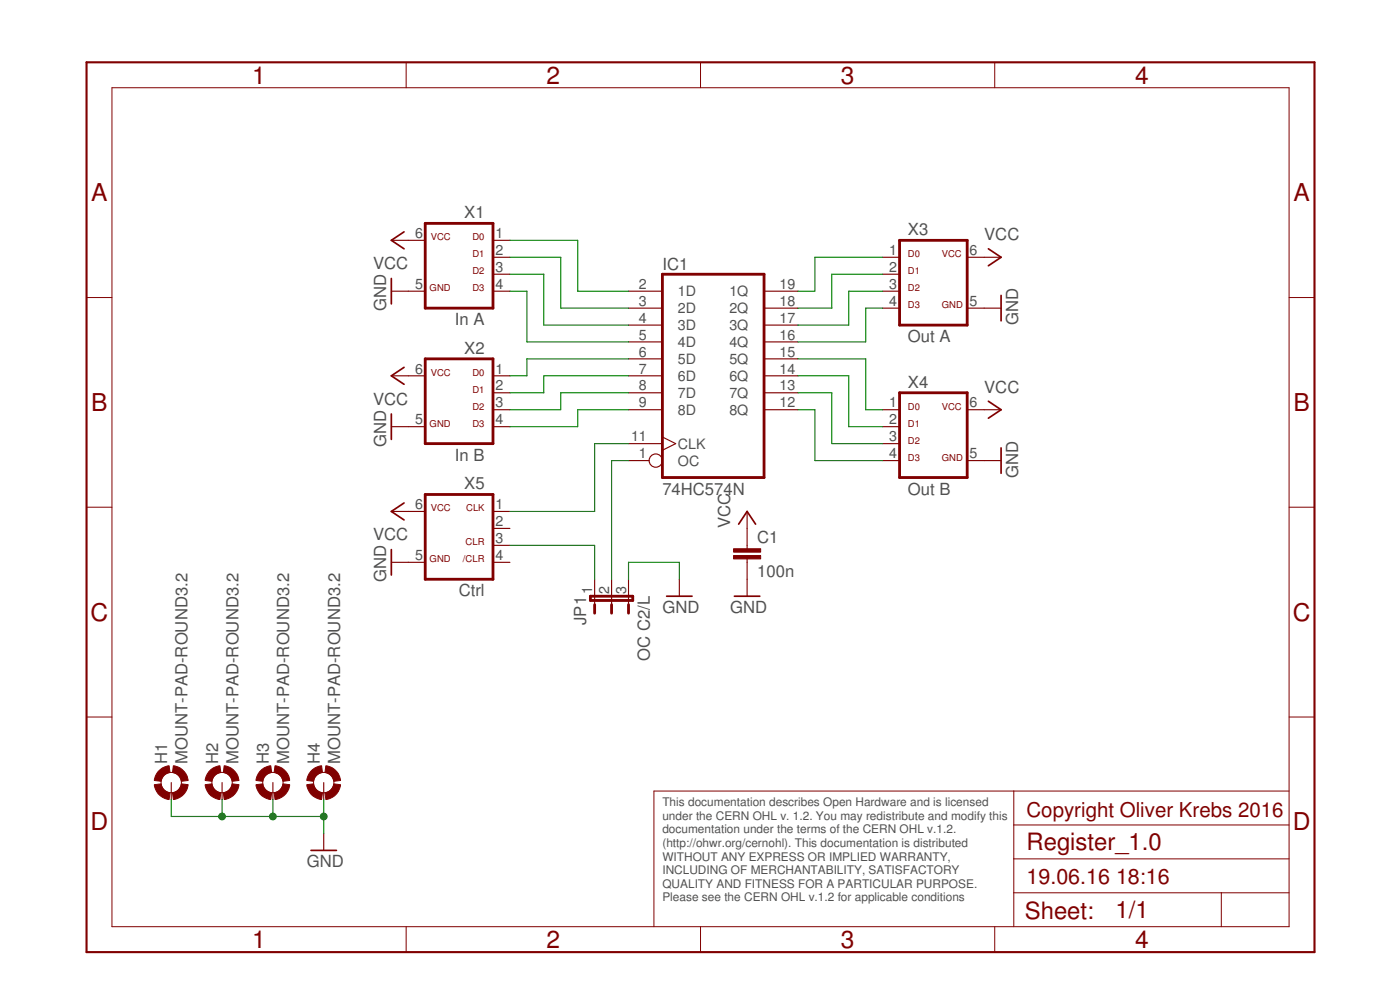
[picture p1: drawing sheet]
<svg xmlns="http://www.w3.org/2000/svg" width="210mm" height="148mm" viewBox="0 0 210 148" stroke-linecap="round" stroke-linejoin="round" font-family="sans-serif">
<path d="M63.8 33.5h10.1v12.7h-10.1zM134.9 36h10.1v12.7h-10.1zM63.8 53.8h10.1v12.7h-10.1zM99.3 41.1h15.3v30.4h-15.3zM134.9 58.8h10.1v12.7h-10.1zM63.8 74.1h10.1v12.7h-10.1zM88.5 89.3h6.4v.7h-6.4zM89.2 90.6v1.3M91.7 90.6v1.3M94.2 90.6v1.3" fill="none" stroke="#800000" stroke-width=".42"/>
<g fill="none" stroke="#800000" stroke-width=".17">
<path d="M58.7 36h5.1M73.9 36h2.6M73.9 38.5h2.6M132.3 38.5h2.6M145 38.5h5.1M58.7 43.6h5.1M58.7 56.3h5.1M73.9 43.6h2.6M73.9 56.3h2.6M73.9 58.8h2.6M73.9 41.1h2.6M94.2 43.6h5.1"/>
<path d="M94.2 46.2h5.1M94.2 48.7h5.1M94.2 51.2h5.1M94.2 53.8h5.1M94.2 56.3h5.1M94.2 58.8h5.1M114.6 43.6h5M114.6 46.2h5M114.6 48.7h5M114.6 51.2h5M114.6 53.8h5M114.6 56.3h5"/>
<path d="M114.6 58.8h5M132.3 43.6h2.6M132.3 46.2h2.6M132.3 41.1h2.6M145 46.2h5.1M58.7 76.6h5.1M58.7 63.9h5.1M73.9 61.4h2.6M73.9 76.6h2.6M73.9 79.2h2.6M73.9 63.9h2.6M94.2 69h3.1"/>
<path d="M94.2 61.4h5.1M94.2 66.5h5.1M99.3 65.5l2 1-2 1M112 76.6v5.6M114.6 61.4h5M132.3 69h2.6M132.3 61.4h2.6M132.3 66.5h2.6M132.3 63.9h2.6M145 69h5.1M145 61.4h5.1M58.7 84.2h5.1"/>
<path d="M73.9 81.7h2.6M73.9 84.2h2.6M89.2 86.8v3.8M91.7 86.8v3.8M94.2 86.8v3.8M101.9 86.8v2.5M112 83.7v5.6M25.7 117.2v2.6M33.3 117.2v2.6M40.9 117.2v2.6M48.5 117.2v2.6M48.5 124.9v2.5"/>
<circle cx="98.3" cy="69" r=".99"/>
</g>
<g fill="none" stroke="#800000" stroke-width=".25">
<path d="M60.6 34.7l-1.9 1.3 1.9 1.3M148.2 37.3l1.9 1.2-1.9 1.3M58.7 41.7v3.8M60.6 55l-1.9 1.3 1.9 1.3M150.1 44.3v3.8M58.7 62v3.8M60.6 75.4l-1.9 1.2 1.9 1.3M110.7 78.5l1.3-1.9 1.3 1.9M148.2 60.1l1.9 1.3-1.9 1.3M150.1 67.1v3.8M58.7 82.3v3.8M99.9 89.3h3.9"/>
<path d="M110.1 89.3h3.8M46.6 127.4h3.8"/>
</g>
<g fill="none" stroke="#800000" stroke-width=".15">
<path d="M16.8 13.1h176.5v125.7h-176.5zM60.9 9.3v3.8M105 9.3v3.8M149.1 9.3v3.8M13 44.6h3.8M193.3 44.6h3.8M13 76h3.8M193.3 76h3.8M13 107.4h3.8M152 118.5v20.3M193.3 118.5h-95.3v20.3M193.3 107.4h3.8"/>
<path d="M60.9 138.8v3.8M105 138.8v3.8M149.1 138.8v3.8M152 133.8h41.3M152 128.7h41.3M152 123.6h41.3M183.1 133.8v5"/>
<circle cx="25.7" cy="117.2" r="1.52"/>
<circle cx="33.3" cy="117.2" r="1.52"/>
<circle cx="40.9" cy="117.2" r="1.52"/>
<circle cx="48.5" cy="117.2" r="1.52"/>
</g>
<path d="M13 9.3h184.1v133.3h-184.1z" fill="none" stroke="#800000" stroke-width=".32"/>
<g fill="#800000" stroke="#800000" stroke-width=".15">
<path d="M23.7 115.6a2.46 2.46 0 0 1 1.7-.9l.1 1a1.51 1.51 0 0 0-1.3 1.4l-1.1-.2 .2-.6z" fill-rule="evenodd"/>
<path d="M23.1 117.6l1.1-.2a1.51 1.51 0 0 0 1.3 1.4l-.1 1a2.52 2.52 0 0 1-2.3-2.2z" fill-rule="evenodd"/>
<path d="M27.2 117.4l1 .2a2.53 2.53 0 0 1-2.2 2.2l-.1-1a1.56 1.56 0 0 0 1.3-1.4z" fill-rule="evenodd"/>
<path d="M26 114.7a2.53 2.53 0 0 1 2.2 2.2l-1 .2a1.57 1.57 0 0 0-1.3-1.4z" fill-rule="evenodd"/>
<path d="M31.3 115.6a2.46 2.46 0 0 1 1.7-.9l.1 1a1.51 1.51 0 0 0-1.3 1.4l-1-.2 .1-.6z" fill-rule="evenodd"/>
<path d="M30.8 117.6l1-.2a1.51 1.51 0 0 0 1.3 1.4l-.1 1a2.48 2.48 0 0 1-2.2-2.2z" fill-rule="evenodd"/>
<path d="M34.8 117.4l1 .2a2.53 2.53 0 0 1-2.2 2.2l-.1-1a1.56 1.56 0 0 0 1.3-1.4z" fill-rule="evenodd"/>
<path d="M33.6 114.7a2.53 2.53 0 0 1 2.2 2.2l-1 .2a1.57 1.57 0 0 0-1.3-1.4z" fill-rule="evenodd"/>
<path d="M38.9 115.6a2.46 2.46 0 0 1 1.7-.9l.1 1a1.51 1.51 0 0 0-1.3 1.4l-1-.2 .1-.6z" fill-rule="evenodd"/>
<path d="M38.4 117.6l1-.2a1.51 1.51 0 0 0 1.3 1.4l-.1 1a2.48 2.48 0 0 1-2.2-2.2z" fill-rule="evenodd"/>
<path d="M42.4 117.4l1 .2a2.48 2.48 0 0 1-2.2 2.2l-.1-1a1.56 1.56 0 0 0 1.3-1.4z" fill-rule="evenodd"/>
<path d="M41.2 114.7a2.49 2.49 0 0 1 2.2 2.2l-1 .2a1.57 1.57 0 0 0-1.3-1.4z" fill-rule="evenodd"/>
<path d="M46.6 115.6a2.46 2.46 0 0 1 1.6-.9l.1 1a1.56 1.56 0 0 0-1.3 1.4l-1-.2 .1-.6z" fill-rule="evenodd"/>
<path d="M46 117.6l1-.2a1.56 1.56 0 0 0 1.3 1.4l-.1 1a2.48 2.48 0 0 1-2.2-2.2z" fill-rule="evenodd"/>
<path d="M50.1 117.4l1 .2a2.48 2.48 0 0 1-2.2 2.2l-.2-1a1.56 1.56 0 0 0 1.4-1.4z" fill-rule="evenodd"/>
<path d="M48.9 114.7a2.49 2.49 0 0 1 2.2 2.2l-1 .2a1.57 1.57 0 0 0-1.4-1.4z" fill-rule="evenodd"/>
</g>
<g fill="#800000" stroke="#800000" stroke-width=".15">
<path d="M110 83.2h4v.5h-4z"/>
<path d="M110 82.2h4v.5h-4z"/>
</g>
<g fill="none" stroke="#008000" stroke-width=".17">
<path d="M76.5 36h10.1v7.6h7.6M76.5 38.5h7.6v7.7h10.1M132.3 38.5h-10.1v5.1h-2.6M76.5 43.6h2.5v7.6h15.2M76.5 41.1h5v7.6h12.7M94.2 58.8h-10.1v2.6h-7.6M94.2 56.3h-12.7v2.5h-5M94.2 53.8h-15.2v2.5h-2.5M119.6 58.8h5.1v7.7h7.6M119.6 53.8h10.2v7.6h2.5M119.6 56.3h7.7v7.6h5M132.3 43.6h-5v5.1h-7.7"/>
<path d="M132.3 41.1h-7.6v5.1h-5.1M132.3 46.2h-2.5v5h-10.2M94.2 66.5h-5v10.1h-12.7M94.2 69h-2.5v17.8M94.2 61.4h-7.6v2.5h-10.1M119.6 61.4h2.6v7.6h10.1M76.5 81.7h12.7v5.1M94.2 86.8v-2.6h7.7v2.6M25.7 119.8v2.5h22.8M33.3 119.8v2.5M40.9 119.8v2.5M48.5 119.8v5.1"/>
</g>
<g fill="#008000" stroke="#008000" stroke-width=".15">
<circle cx="48.5" cy="122.3" r=".51"/>
<circle cx="40.9" cy="122.3" r=".51"/>
<circle cx="33.3" cy="122.3" r=".51"/>
</g>
<g font-size="3.7" fill="#800000">
<text x="37.8" y="12.5">1</text>
<text x="82" y="12.5">2</text>
<text x="126.1" y="12.5">3</text>
<text x="170.2" y="12.5">4</text>
<text x="13.7" y="30.1">A</text>
<text x="193.9" y="30.1">A</text>
<text x="13.7" y="61.6">B</text>
<text x="193.9" y="61.6">B</text>
<text x="13.5" y="93">C</text>
<text x="193.8" y="93">C</text>
<text x="13.5" y="124.4">D</text>
<text x="193.8" y="124.4">D</text>
<text x="37.8" y="142">1</text>
<text x="82" y="142">2</text>
<text x="126.1" y="142">3</text>
<text x="170.2" y="142">4</text>
</g>
<g font-size="3.6" fill="#800000">
<text x="153.9" y="127.4">Register_1.0</text>
<text x="153.7" y="137.7">Sheet:</text>
<text x="167.2" y="137.6">1/1</text>
</g>
<g font-size="3.2" fill="#800000">
<text x="153.9" y="132.5">19.06.16</text>
<text x="167.3" y="132.5">18:16</text>
</g>
<text font-size="3.1" fill="#800000" x="153.9" y="122.3">Copyright Oliver Krebs 2016</text>
<g font-size="2.5" fill="#505050">
<text x="69.6" y="32.7">X1</text>
<text x="136.1" y="35.2">X3</text>
<text x="147.6" y="36">VCC</text>
<text x="56" y="40.3">VCC</text>
<text x="99.3" y="40.4">IC1</text>
<text x="57.9" y="46.6" transform="rotate(-90 57.9 46.6)">GND</text>
<text x="68.2" y="48.7">In A</text>
<text x="69.6" y="53">X2</text>
<text x="136.1" y="51.2">Out A</text>
<text x="152.6" y="48.7" transform="rotate(-90 152.6 48.7)">GND</text>
<text x="136.1" y="58.1">X4</text>
<text x="147.6" y="58.9">VCC</text>
<text x="56" y="60.6">VCC</text>
<text x="57.9" y="66.9" transform="rotate(-90 57.9 66.9)">GND</text>
<text x="68.2" y="69">In B</text>
<text x="152.6" y="71.5" transform="rotate(-90 152.6 71.5)">GND</text>
<text x="69.6" y="73.3">X5</text>
<text x="99.3" y="74.1">74HC574N</text>
<text x="136.1" y="74.1">Out B</text>
<text x="56" y="80.9">VCC</text>
<text x="109.5" y="79.2" transform="rotate(-90 109.5 79.2)">VCC</text>
<text x="113.5" y="81.3">C1</text>
<text x="57.9" y="87.2" transform="rotate(-90 57.9 87.2)">GND</text>
<text x="68.8" y="89.3">Ctrl</text>
<text x="113.5" y="86.4">100n</text>
<text x="87.9" y="93.6" transform="rotate(-90 87.9 93.6)">JP1</text>
<text x="99.3" y="91.9">GND</text>
<text x="109.5" y="91.9">GND</text>
<text x="97.4" y="99" transform="rotate(-90 97.4 99)">OC C2/L</text>
<text x="25.1" y="114.5" transform="rotate(-90 25.1 114.5)">H1</text>
<text x="28.1" y="114.5" transform="rotate(-90 28.1 114.5)">MOUNT-PAD-ROUND3.2</text>
<text x="32.7" y="114.5" transform="rotate(-90 32.7 114.5)">H2</text>
<text x="35.8" y="114.5" transform="rotate(-90 35.8 114.5)">MOUNT-PAD-ROUND3.2</text>
<text x="40.3" y="114.5" transform="rotate(-90 40.3 114.5)">H3</text>
<text x="43.4" y="114.5" transform="rotate(-90 43.4 114.5)">MOUNT-PAD-ROUND3.2</text>
<text x="47.9" y="114.5" transform="rotate(-90 47.9 114.5)">H4</text>
<text x="51" y="114.5" transform="rotate(-90 51 114.5)">MOUNT-PAD-ROUND3.2</text>
<text x="46" y="129.9">GND</text>
</g>
<g font-size="2.1" fill="#505050">
<text x="62.2" y="35.6">6</text>
<text x="74.3" y="35.6">1</text>
<text x="74.3" y="38.2">2</text>
<text x="74.3" y="40.7">3</text>
<text x="133.3" y="38.2">1</text>
<text x="133.3" y="40.7">2</text>
<text x="145.4" y="38.2">6</text>
<text x="62.2" y="43.3">5</text>
<text x="74.3" y="43.3">4</text>
<text x="95.8" y="43.3">2</text>
<text x="95.8" y="45.8">3</text>
<text x="101.6" y="44.4">1D</text>
<text x="101.6" y="46.9">2D</text>
<text x="109.4" y="46.9">2Q</text>
<text x="109.4" y="44.4">1Q</text>
<text x="116.9" y="45.8">18</text>
<text x="116.9" y="43.3">19</text>
<text x="133.3" y="43.3">3</text>
<text x="133.3" y="45.8">4</text>
<text x="145.4" y="45.8">5</text>
<text x="95.8" y="48.3">4</text>
<text x="95.8" y="50.9">5</text>
<text x="95.8" y="53.4">6</text>
<text x="101.6" y="49.5">3D</text>
<text x="101.6" y="52">4D</text>
<text x="109.4" y="52">4Q</text>
<text x="109.4" y="49.5">3Q</text>
<text x="116.9" y="53.4">15</text>
<text x="116.9" y="50.9">16</text>
<text x="116.9" y="48.3">17</text>
<text x="62.2" y="56">6</text>
<text x="74.3" y="56">1</text>
<text x="74.3" y="58.5">2</text>
<text x="95.8" y="56">7</text>
<text x="95.8" y="58.5">8</text>
<text x="101.6" y="54.5">5D</text>
<text x="101.6" y="57.1">6D</text>
<text x="101.6" y="59.6">7D</text>
<text x="109.4" y="59.6">7Q</text>
<text x="109.4" y="57.1">6Q</text>
<text x="109.4" y="54.5">5Q</text>
<text x="116.9" y="58.5">13</text>
<text x="116.9" y="56">14</text>
<text x="62.2" y="63.6">5</text>
<text x="74.3" y="61">3</text>
<text x="74.3" y="63.6">4</text>
<text x="95.8" y="61">9</text>
<text x="101.6" y="62.2">8D</text>
<text x="109.4" y="62.2">8Q</text>
<text x="116.9" y="61">12</text>
<text x="133.3" y="61">1</text>
<text x="133.3" y="63.6">2</text>
<text x="145.4" y="61">6</text>
<text x="94.6" y="66.1">11</text>
<text x="95.8" y="68.7">1</text>
<text x="101.6" y="69.8">OC</text>
<text x="101.6" y="67.2">CLK</text>
<text x="133.3" y="66.1">3</text>
<text x="133.3" y="68.7">4</text>
<text x="145.4" y="68.7">5</text>
<text x="62.2" y="76.3">6</text>
<text x="74.3" y="76.3">1</text>
<text x="62.2" y="83.9">5</text>
<text x="74.3" y="78.8">2</text>
<text x="74.3" y="81.3">3</text>
<text x="74.3" y="83.9">4</text>
<text x="88.8" y="89" transform="rotate(-90 88.8 89)">1</text>
<text x="91.3" y="89" transform="rotate(-90 91.3 89)">2</text>
<text x="93.9" y="89" transform="rotate(-90 93.9 89)">3</text>
</g>
<g font-size="1.8" fill="#505050">
<text x="99.3" y="120.8">This documentation describes Open Hardware and is licensed</text>
<text x="99.3" y="122.8">under the CERN OHL v. 1.2. You may redistribute and modify this</text>
<text x="99.3" y="124.9">documentation under the terms of the CERN OHL v.1.2.</text>
<text x="99.3" y="126.9">(http://ohwr.org/cernohl). This documentation is distributed</text>
<text x="99.3" y="128.9">WITHOUT ANY EXPRESS OR IMPLIED WARRANTY,</text>
<text x="99.3" y="131">INCLUDING OF MERCHANTABILITY, SATISFACTORY</text>
<text x="99.3" y="133">QUALITY AND FITNESS FOR A PARTICULAR PURPOSE.</text>
<text x="99.3" y="135">Please see the CERN OHL v.1.2 for applicable conditions</text>
</g>
<g font-size="1.4" fill="#800000">
<text x="64.6" y="36">VCC</text>
<text x="70.8" y="36">D0</text>
<text x="70.8" y="41.1">D2</text>
<text x="70.8" y="38.5">D1</text>
<text x="136.1" y="38.5">D0</text>
<text x="136.1" y="41.1">D1</text>
<text x="141.2" y="38.5">VCC</text>
<text x="64.4" y="43.6">GND</text>
<text x="70.8" y="43.6">D3</text>
<text x="136.1" y="43.6">D2</text>
<text x="136.1" y="46.2">D3</text>
<text x="141.2" y="46.2">GND</text>
<text x="64.6" y="56.3">VCC</text>
<text x="70.8" y="56.3">D0</text>
<text x="70.8" y="58.9">D1</text>
<text x="64.4" y="63.9">GND</text>
<text x="70.8" y="61.4">D2</text>
<text x="70.8" y="63.9">D3</text>
<text x="136.1" y="61.4">D0</text>
<text x="136.1" y="63.9">D1</text>
<text x="141.2" y="61.4">VCC</text>
<text x="136.1" y="66.5">D2</text>
<text x="136.1" y="69">D3</text>
<text x="141.2" y="69">GND</text>
<text x="64.6" y="76.6">VCC</text>
<text x="69.9" y="76.6">CLK</text>
<text x="69.8" y="81.7">CLR</text>
<text x="64.4" y="84.2">GND</text>
<text x="69.4" y="84.2">/CLR</text>
</g>
</svg>
